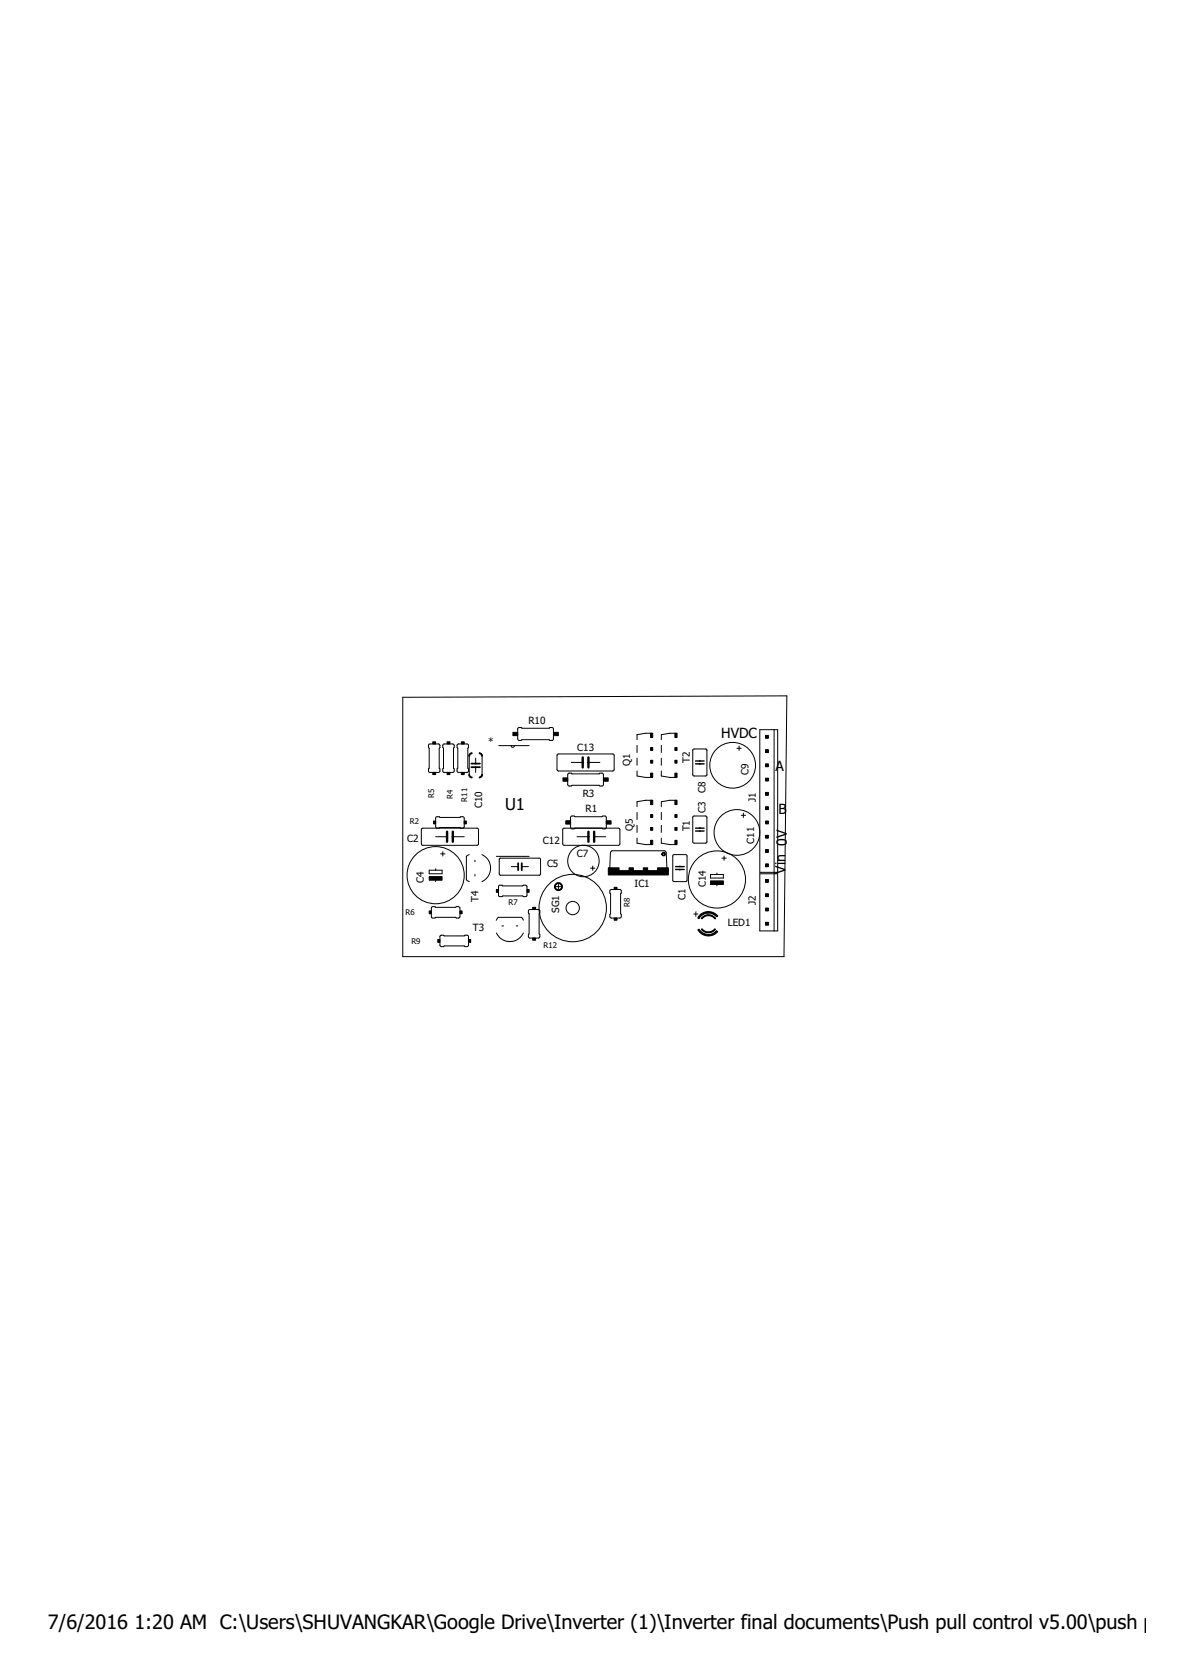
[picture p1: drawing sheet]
<svg xmlns="http://www.w3.org/2000/svg" width="210mm" height="297mm" viewBox="0 0 210 297" stroke-linecap="round" stroke-linejoin="round" font-family="sans-serif">
<g fill="none" stroke="#000" stroke-width=".18">
<path d="M71.6 124l68.2-.3-.5 46.4h-67.7zM76.2 132.3l1.7-.1 .3 .2v.5l-.1 .1v3.5l.1 .2v.4l-.2 .2h-1.6l-.2-.1v-.5l.1-.2zM78.8 132.3l1.7-.1 .2 .2v.5l-.1 .1v3.5l.1 .2v.4l-.1 .2h-1.6l-.3-.1v-.5l.1-.2zM81.3 132.3l1.7-.1 .2 .2 .1 .5-.2 .1v3.5l.2 .2v.4l-.2 .2h-1.6l-.2-.1-.1-.5 .2-.2zM83.4 134.4v3.3M84.5 134.8v.9M84.5 136.4v.9M85.7 134.4v3.3M88.6 132.5h5.4M90.8 132.5l.3 .3h.2l.1-.3M92.1 129.4l5.5 .1 .1-.2h.5l.2 .3-.1 1.8-.2 .2h-.4l-.1-.1h-4.8l-.2 .1h-.4l-.2-.2zM99.1 134.1l9.9-.1 .2 .3-.1 2.6-.2 .2-9.7-.1-.2-.2z"/>
<path d="M101 137.5l.5-.1 .2 .2h4.8l.1-.2 .5 .1 .2 .2-.1 1.9-.2 .1h-.4l-.1-.1h-4.8l-.2 .1h-.4l-.2-.2zM101.5 135.5h2.1M104.6 135.5h2M113.2 132.5v1.3M113.2 134.8v1.2M113.2 137.1v.8l1.5 .3h1.2M115.9 130.3h-1.2l-1.5 .3v.9M117.5 132.5v1.3M117.5 134.8v1.2M117.5 137.1v.8l1.6 .3h1.1M120.2 130.3h-1.1l-1.6 .3v.9M123.2 133.2l2.3-.1 .1 .2v4.5l-.1 .1h-2.1l-.3-.1z"/>
<path d="M124.4 135.1v.2M124.4 135.8v.1M131 133h.7M131.4 132.6v.8M135 129.7h3.2v25.4h-3.2zM137.6 129.7v25.4M75 147.3l9.9-.1 .1 .3v2.6l-.2 .2-9.8-.1-.1-.2zM76.3 154.7h2.3v.6h-2.3zM77.4 148.7h2.1M77.4 154.4v.3M77.4 156.2v.5M77.7 147.2l-.3-.2v-1.6l.1-.2h.2h.4l.1 .1h3.5l.2-.1h.4l.2 .2v1.6l-.2 .2"/>
<path d="M78.1 147.2l.1-.1h3.5l.2 .1M78.3 151.8h.8M78.7 151.4v.8M80.5 148.7h2M83.4 151.9l-.5 .3v4.2l.5 .3M84.4 152.9v.3M84.4 155.4v.3M85.7 151.9a2.65 2.65 0 0 1 1.5 2.4 2.65 2.65 0 0 1-1.5 2.4M88.2 152.2h5.8M88.7 157.4h.5l.2 .1h3.5l.1-.1h.5l.2 .2-.1 1.6-.2 .2h-.4l-.1-.1h-3.5l-.2 .1h-.4l-.2-.2zM88.8 152.6l7.1-.1 .2 .3v2.6l-.2 .2h-7l-.2-.2zM90.9 154.1h1.2"/>
<path d="M92.7 154.1h1.2M98.9 157.6h.7M99.3 157.2v.8M100.1 147.3l9.9-.1 .2 .3v2.6l-.3 .2-9.7-.1-.2-.2zM102.2 147.2l-.2 .1h-.3l-.3-.1v-1.9l.2-.2h.4l.2 .1h4.8l.1-.1h.5l.2 .2-.1 1.9-.2 .1h-.4l-.1-.1M102.6 148.7h2M105 154.3h.7M105.3 153.9v.8M105.6 148.7h2M108.4 154.4l.1-2.9 .3-.3h9.4l.2 .3 .1 2.9M108.5 158.2l1.7-.1 .2 .2v.4l-.1 .2v3.5l.1 .2v.3l-.1 .3h-1.7l-.2-.2v-.4l.1-.2zM113.2 149v.9l1.5 .2h1.2"/>
<path d="M113.2 144.4v1.3M113.2 146.7v1.3M115.9 142.3h-1.2l-1.5 .2v.9M117.5 149v.9l1.6 .2h1.1M117.5 144.4v1.3M117.5 146.7v1.3M119.6 152l2.3-.1 .2 .2-.1 4.6h-2.4zM120.2 142.3h-1.1l-1.6 .2v.9M120.8 153.9v.2M120.8 154.6v.1M123.2 145.1h2.2l.2 .1v4.5l-.1 .2h-2.1l-.3-.2zM124.4 147.1v.1"/>
<path d="M124.4 147.7v.1M126.3 155.4h2.3v.7h-2.3zM127.4 155.2v.2M127.4 157v.5M128.3 152.5h.8M128.7 152.2v.7M131.7 144.9h.8M132.1 144.5v.8M135 155.3h3.2v10.2h-3.2zM137.6 155.3v10.2M76.7 161.2h.6l.1 .1h3.6l.1-.1h.5l.1 .2v1.6l-.2 .2h-.4l-.1-.1h-3.6l-.1 .1h-.5l-.1-.3zM78.3 166.3l4.2 .1 .1-.2 .5 .1 .2 .2-.1 1.6-.2 .2h-.4l-.1-.2h-3.5l-.2 .2h-.5l-.1-.3z"/>
<path d="M88.2 165.9a2.66 2.66 0 0 0 2.4 1.5 2.66 2.66 0 0 0 2.4-1.5M89.2 164.6h.3M91.8 164.6h.2M93 163.6l-.3-.5h-4.2l-.3 .5M94 161.8l1.7-.1 .2 .1v.5l-.1 .1v3.6l.1 .1v.4l-.1 .2-1.6 .1-.3-.2v-.5l.1-.1v-3.6l-.1-.1zM123.3 162.5h.8M123.7 162.1v.8"/>
<circle cx="130.2" cy="136" r="4.1"/>
<circle cx="77.4" cy="155.6" r="5.1"/>
<circle cx="103.7" cy="153.1" r="2.79"/>
<circle cx="127.4" cy="156.3" r="5.1"/>
<circle cx="131" cy="148" r="4.1"/>
<circle cx="101.8" cy="161.4" r="6"/>
<circle cx="101.8" cy="161.4" r="1.19"/>
</g>
<path d="M103.6 134.6v1.8M104.6 134.6v1.8M79.5 147.8v1.8M80.5 147.8v1.8M104.6 147.8v1.8M105.6 147.8v1.8" fill="none" stroke="#000" stroke-width=".42"/>
<g fill="#000" stroke="#000" stroke-width=".18">
<path d="M76.9 131.9h.5v.3h-.5zM76.9 137.3h.5v.4h-.5zM79.5 137.3h.5v.4h-.5zM79.5 131.9h.5v.3h-.5zM82 131.9h.5v.3h-.5zM82 137.3h.5v.4h-.5zM91.2 130.2h.8v.6h-.8zM98.4 130.2h.8v.6h-.8zM100.1 138.3h.8v.6h-.8zM107.3 138.3h.8v.6h-.8zM115.6 130.3h.4v.8h-.4zM115.6 132.9h.4v.5h-.4z"/>
<path d="M115.6 135.1h.4v.6h-.4zM115.6 137.4h.4v.8h-.4zM120 130.3h.3v.8h-.3zM120 132.9h.3v.5h-.3zM120 135.1h.3v.6h-.3zM120 137.4h.3v.8h-.3zM136.1 138.3h.5v.5h-.5zM136.1 135.8h.5v.5h-.5zM136.1 133.3h.5v.5h-.5zM136.1 130.7h.5v.5h-.5zM76.3 155.8h2.3v.7h-2.3zM77 145.9h.4v.6h-.4z"/>
<path d="M82.5 145.9h.4v.6h-.4zM88.2 158.1h.4v.5h-.4zM93.7 158.1h.3v.5h-.3zM100.6 145.9h.8v.6h-.8zM107.8 145.9h.8v.6h-.8zM108.1 154.8h10.7v.7h-10.7zM108.1 154.3h1.9v.5h-1.9zM109.2 157.7h.5v.4h-.5zM111.8 154.3h.8v.5h-.8zM114.3 154.3h.8v.5h-.8zM115.6 142.3h.4v.7h-.4zM115.6 144.8h.4v.5h-.4z"/>
<path d="M115.6 147.1h.4v.5h-.4zM115.6 149.4h.4v.7h-.4zM116.9 154.3h1.9v.5h-1.9zM120 142.3h.3v.7h-.3zM120 144.8h.3v.5h-.3zM120 147.1h.3v.5h-.3zM120 149.4h.3v.7h-.3zM126.3 156.6h2.3v.6h-2.3zM136.1 143.4h.5v.5h-.5zM136.1 140.9h.5v.5h-.5zM136.1 145.9h.5v.6h-.5zM136.1 148.5h.5v.5h-.5z"/>
<path d="M136.1 151h.5v.5h-.5zM136.1 153.6h.5v.5h-.5zM136.1 158.9h.5v.5h-.5zM136.1 156.3h.5v.5h-.5zM76.3 161.9h.4v.5h-.4zM77.8 167h.4v.5h-.4zM81.7 161.9h.4v.5h-.4zM83.3 167h.4v.5h-.4zM94.7 161.3h.5v.4h-.5zM94.7 166.8h.5v.3h-.5zM109.2 163.2h.5v.4h-.5zM136.1 161.4h.5v.5h-.5z"/>
<path d="M136.1 164h.5v.5h-.5z"/>
</g>
<path d="M83.8 135.7h1.5M83.8 136.4h1.5M92.1 153.4v1.3M92.7 153.4v1.3" fill="none" stroke="#000" stroke-width=".32"/>
<g fill="#000" stroke="#000" stroke-width=".18">
<path d="M83.3 137.7h.2a.43 .43 0 0 0 .4 .4l-.1 .2-.3-.2z" fill-rule="evenodd"/>
<path d="M83.5 134l.3-.2 .1 .2a.43 .43 0 0 0-.4 .4l-.2-.1z" fill-rule="evenodd"/>
<path d="M85.6 137.7h.1v.3l-.5 .3z" fill-rule="evenodd"/>
<path d="M85.2 133.8l.4 .2 .1 .4h-.1z" fill-rule="evenodd"/>
<path d="M98.7 157.2a.71 .71 0 0 1 1.2 0 .71 .71 0 0 1-.4 1.1 .71 .71 0 0 1-.9-.7h.1a.56 .56 0 0 1 .8-.5 .56 .56 0 0 1 .1 1 .56 .56 0 0 1-.9-.3v-.2h-.1z" fill-rule="evenodd"/>
<path d="M117.7 151.7a.32 .32 0 0 1 .5-.1 .32 .32 0 0 1-.2 .5 .32 .32 0 0 1-.4-.3h.2a.19 .19 0 0 1 .2-.1 .19 .19 0 0 1 0 .3l-.4-.2z" fill-rule="evenodd"/>
<path d="M124 165.3l.2-.1 .7 .7 1 .2v.3h-.2a2.14 2.14 0 0 1-1.7-1.1z" fill-rule="evenodd"/>
<path d="M124.7 165.2l.1-.1a1.4 1.4 0 0 0 1.1 .6v.1h-.4l-.6-.3z" fill-rule="evenodd"/>
<path d="M124.7 163.1l.8-.4 .4-.1v.2a1.42 1.42 0 0 0-1.1 .5h-.2z" fill-rule="evenodd"/>
<path d="M125.9 165.7a1.49 1.49 0 0 0 1.1-.6l.2 .1-.1 .1-.5 .4-.6 .1h-.1z" fill-rule="evenodd"/>
<path d="M124.3 162.7l.7-.4 .9-.2v.2l-.7 .1a1.75 1.75 0 0 0-1 .9l-.2-.1z" fill-rule="evenodd"/>
<path d="M125.9 166.1l.7-.1 .8-.6 .2 .2-.5 .4-.6 .3-.6 .1z" fill-rule="evenodd"/>
<path d="M125.9 162.6l.5 .1 .5 .2 .3 .4-.1 .1a1.37 1.37 0 0 0-1.2-.6z" fill-rule="evenodd"/>
<path d="M125.9 162.1h.2a2.04 2.04 0 0 1 1.5 .7l-.2 .2-.5-.4-1-.3z" fill-rule="evenodd"/>
</g>
<path d="M123.6 135.8h1.5M123.6 135.3h1.5M120.1 154.6h1.5M120.1 154.1h1.5M123.6 147.7h1.5M123.6 147.2h1.5" fill="none" stroke="#000" stroke-width=".25"/>
<g font-size="3.5">
<text x="8.5" y="289.6">7/6/2016</text>
<text x="23.9" y="289.6">1:20 AM C:\Users\SHUVANGKAR\Google Drive\Inverter (1)\Inverter final documents\Push pull control v5.00\push pull.b</text>
</g>
<text font-size="2.9" x="89.8" y="144">U1</text>
<g font-size="2.5">
<text x="128.2" y="131.2">HVDC</text>
<text x="137.8" y="137.1">A</text>
<text x="138.3" y="144.7">B</text>
<text x="139.6" y="155.3" transform="rotate(-90 139.6 155.3)">Vin 0V</text>
</g>
<g font-size="1.8">
<text x="93.9" y="128.7">R10</text>
<text x="86.7" y="132.4">*</text>
<text x="102.6" y="133.5">C13</text>
<text x="112" y="136.1" transform="rotate(-90 112 136.1)">Q1</text>
<text x="122.6" y="135.6" transform="rotate(-90 122.6 135.6)">T2</text>
<text x="133" y="137.8" transform="rotate(-90 133 137.8)">C9</text>
<text x="85.7" y="143.6" transform="rotate(-90 85.7 143.6)">C10</text>
<text x="103.6" y="141.6">R3</text>
<text x="125.4" y="141" transform="rotate(-90 125.4 141)">C8</text>
<text x="134.3" y="142.5" transform="rotate(-90 134.3 142.5)">J1</text>
<text x="72.3" y="149.6">C2</text>
<text x="104.1" y="144.4">R1</text>
<text x="112.5" y="147.8" transform="rotate(-90 112.5 147.8)">Q5</text>
<text x="122.6" y="147.8" transform="rotate(-90 122.6 147.8)">T1</text>
<text x="125.4" y="144.5" transform="rotate(-90 125.4 144.5)">C3</text>
<text x="134" y="150" transform="rotate(-90 134 150)">C11</text>
<text x="96.5" y="150">C12</text>
<text x="97.2" y="154.2">C5</text>
<text x="102.5" y="152.3">C7</text>
<text x="75.3" y="157" transform="rotate(-90 75.3 157)">C4</text>
<text x="85" y="160.4" transform="rotate(-90 85 160.4)">T4</text>
<text x="112.8" y="157.6">IC1</text>
<text x="121.8" y="159.9" transform="rotate(-90 121.8 159.9)">C1</text>
<text x="125.5" y="157.7" transform="rotate(-90 125.5 157.7)">C14</text>
<text x="134.3" y="160.9" transform="rotate(-90 134.3 160.9)">J2</text>
<text x="84" y="165.5">T3</text>
<text x="99.4" y="162.3" transform="rotate(-90 99.4 162.3)">SG1</text>
<text x="129.3" y="164.6">LED1</text>
</g>
<g font-size="1.4">
<text x="77.1" y="141.9" transform="rotate(-90 77.1 141.9)">R5</text>
<text x="80.5" y="142" transform="rotate(-90 80.5 142)">R4</text>
<text x="83" y="142.5" transform="rotate(-90 83 142.5)">R11</text>
<text x="72.9" y="146.4">R2</text>
<text x="90.4" y="160.9">R7</text>
<text x="111.9" y="161.2" transform="rotate(-90 111.9 161.2)">R8</text>
<text x="72.1" y="162.7">R6</text>
<text x="73.1" y="167.7">R9</text>
<text x="96.6" y="168.5">R12</text>
</g>
</svg>
